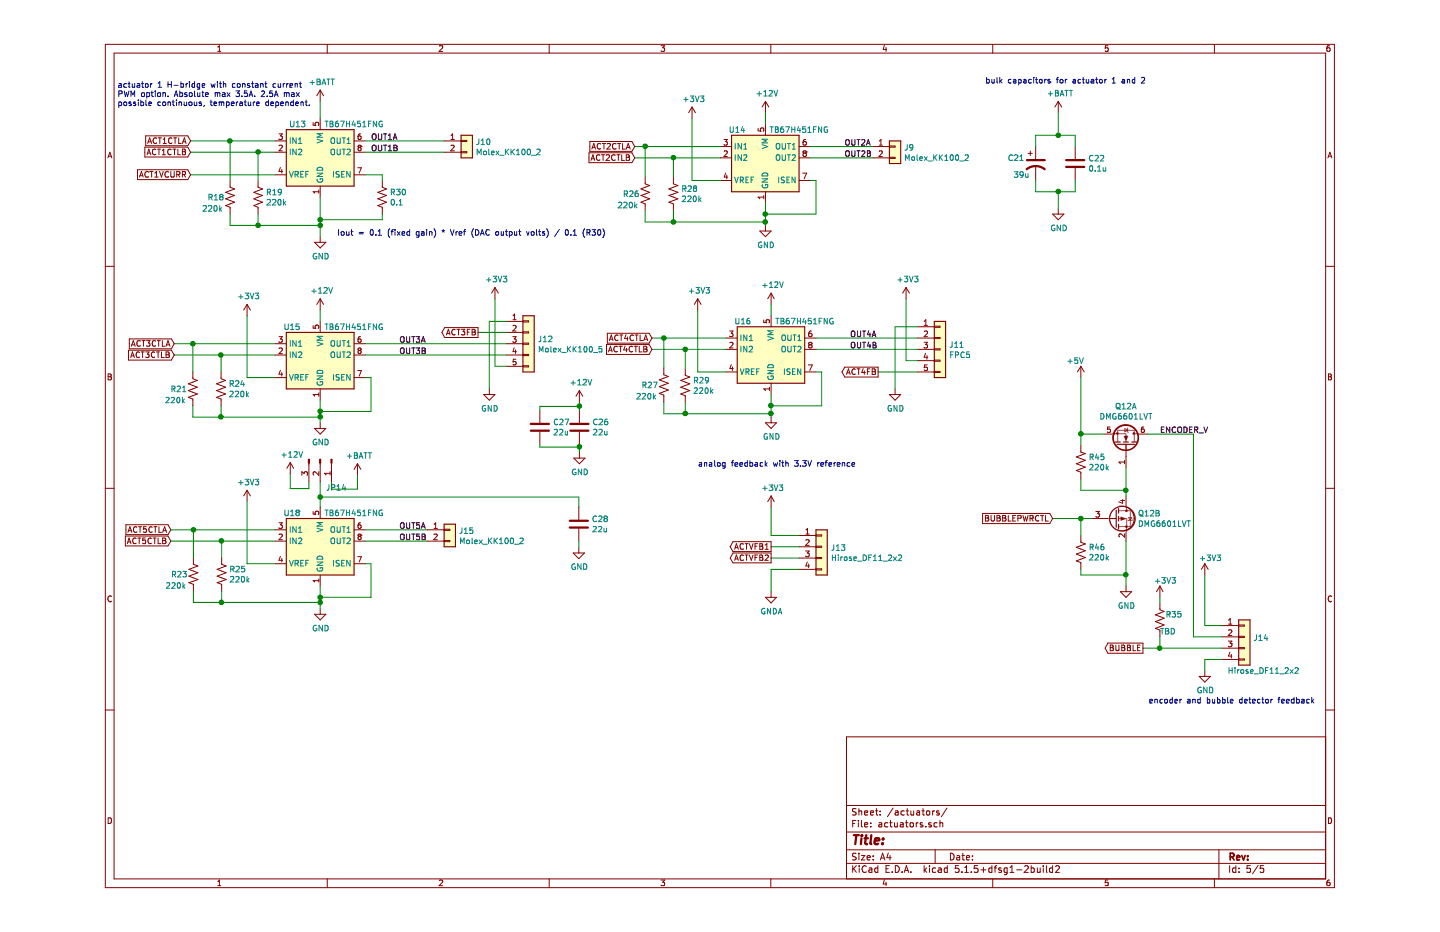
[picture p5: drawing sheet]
EESchema Schematic File Version 4
EELAYER 30 0
EELAYER END
$Descr A4 11693 8268
encoding utf-8
Sheet 5 5
Title ""
Date ""
Rev ""
Comp ""
Comment1 ""
Comment2 ""
Comment3 ""
Comment4 ""
$EndDescr
$Comp
L Driver_Motor:DRV8870DDA U13
U 1 1
P 2300 1350
F 0 "U13" H 2100 1600 50  0000 C CNN
F 1 "TB67H451FNG" H 2600 1600 50  0000 C CNN
F 2 "Package_SO:Texas_HTSOP-8-1EP_3.9x4.9mm_P1.27mm_EP2.95x4.9mm_Mask2.4x3.1mm_ThermalVias" H 2400 1250 50  0001 C CNN
F 3 "https://toshiba.semicon-storage.com/info/docget.jsp?did=68598&prodName=TB67H451FNG" H 2050 1700 50  0001 C CNN
F 4 "264-TB67H451FNGELCT-ND" H 2300 1350 50  0001 C CNN "Digikey"
F 5 "3A, pin compatible with DRV8870 with lower (1uA vs 10uA) quiescent" H 2300 1350 50  0001 C CNN "Rating"
F 6 "TB67H451FNG,EL" H 2300 1350 50  0001 C CNN "Manufacturer pn"
	1    2300 1350
	1    0    0    -1  
$EndComp
Wire Wire Line
	2300 1050 2300 900 
Wire Wire Line
	2300 1750 2300 1950
$Comp
L power:GND #PWR0134
U 1 1
P 2300 2100
F 0 "#PWR0134" H 2300 1850 50  0001 C CNN
F 1 "GND" H 2305 1927 50  0000 C CNN
F 2 "" H 2300 2100 50  0001 C CNN
F 3 "" H 2300 2100 50  0001 C CNN
	1    2300 2100
	1    0    0    -1  
$EndComp
$Comp
L power:+BATT #PWR0135
U 1 1
P 2300 900
F 0 "#PWR0135" H 2300 750 50  0001 C CNN
F 1 "+BATT" H 2315 1073 50  0000 C CNN
F 2 "" H 2300 900 50  0001 C CNN
F 3 "" H 2300 900 50  0001 C CNN
	1    2300 900 
	1    0    0    -1  
$EndComp
Wire Wire Line
	1900 1350 1750 1350
Wire Wire Line
	1150 1550 1900 1550
Text GLabel 1150 1250 0    50   Input ~ 0
ACT1CTLA
Text GLabel 1150 1350 0    50   Input ~ 0
ACT1CTLB
Text GLabel 1150 1550 0    50   Input ~ 0
ACT1VCURR
Wire Wire Line
	2700 1550 2850 1550
Wire Wire Line
	2850 1550 2850 1600
$Comp
L Device:R_US R30
U 1 1
P 2850 1750
F 0 "R30" H 2918 1796 50  0000 L CNN
F 1 "0.1" H 2918 1705 50  0000 L CNN
F 2 "Resistor_SMD:R_2512_6332Metric_Pad1.52x3.35mm_HandSolder" V 2890 1740 50  0001 C CNN
F 3 "~" H 2850 1750 50  0001 C CNN
F 4 "CSRN2512FTR100CT-ND" H 2850 1750 50  0001 C CNN "Digikey"
F 5 "1%, 2W (4A)" H 2850 1750 50  0001 C CNN "Rating"
F 6 "CSRN2512FTR100" H 2850 1750 50  0001 C CNN "Manufacturer pn"
	1    2850 1750
	1    0    0    -1  
$EndComp
Wire Wire Line
	2850 1900 2850 1950
Wire Wire Line
	2850 1950 2300 1950
Connection ~ 2300 1950
Wire Wire Line
	2300 1950 2300 2000
$Comp
L Driver_Motor:DRV8870DDA U14
U 1 1
P 6250 1400
F 0 "U14" H 6000 1650 50  0000 C CNN
F 1 "TB67H451FNG" H 6550 1650 50  0000 C CNN
F 2 "Package_SO:Texas_HTSOP-8-1EP_3.9x4.9mm_P1.27mm_EP2.95x4.9mm_Mask2.4x3.1mm_ThermalVias" H 6350 1300 50  0001 C CNN
F 3 "https://toshiba.semicon-storage.com/info/docget.jsp?did=68598&prodName=TB67H451FNG" H 6000 1750 50  0001 C CNN
F 4 "264-TB67H451FNGELCT-ND" H 6250 1400 50  0001 C CNN "Digikey"
F 5 "3A, pin compatible with DRV8870 with lower (1uA vs 10uA) quiescent" H 6250 1400 50  0001 C CNN "Rating"
F 6 "TB67H451FNG,EL" H 6250 1400 50  0001 C CNN "Manufacturer pn"
	1    6250 1400
	1    0    0    -1  
$EndComp
Wire Wire Line
	6250 1100 6250 1000
Wire Wire Line
	6250 1800 6250 1900
Wire Wire Line
	5850 1400 5435 1400
Wire Wire Line
	5600 1600 5850 1600
Text GLabel 5090 1300 0    50   Input ~ 0
ACT2CTLA
Text GLabel 5090 1400 0    50   Input ~ 0
ACT2CTLB
Wire Wire Line
	6650 1600 6700 1600
Wire Wire Line
	6700 1900 6250 1900
Connection ~ 6250 1900
Wire Wire Line
	6250 1900 6250 1970
Wire Wire Line
	5600 1600 5600 1050
Wire Wire Line
	6700 1600 6700 1900
$Comp
L power:+3V3 #PWR0138
U 1 1
P 5600 1050
F 0 "#PWR0138" H 5600 900 50  0001 C CNN
F 1 "+3V3" H 5615 1223 50  0000 C CNN
F 2 "" H 5600 1050 50  0001 C CNN
F 3 "" H 5600 1050 50  0001 C CNN
	1    5600 1050
	1    0    0    -1  
$EndComp
Wire Wire Line
	5090 1300 5185 1300
$Comp
L Connector_Generic:Conn_01x02 J10
U 1 1
P 3600 1250
F 0 "J10" H 3680 1242 50  0000 L CNN
F 1 "Molex_KK100_2" H 3680 1151 50  0000 L CNN
F 2 "Connector_Molex:Molex_KK-254_AE-6410-02A_1x02_P2.54mm_Vertical" H 3600 1250 50  0001 C CNN
F 3 "~" H 3600 1250 50  0001 C CNN
F 4 "WM13450-ND" H 3600 1250 50  0001 C CNN "Digikey"
F 5 "0022235021" H 3600 1250 50  0001 C CNN "Manufacturer pn"
	1    3600 1250
	1    0    0    -1  
$EndComp
$Comp
L Connector_Generic:Conn_01x04 J13
U 1 1
P 6750 4850
F 0 "J13" H 6830 4842 50  0000 L CNN
F 1 "Hirose_DF11_2x2" H 6830 4751 50  0000 L CNN
F 2 "Connector_Hirose:Hirose_DF11-4DP-2DSA_2x02_P2.00mm_Vertical" H 6750 4850 50  0001 C CNN
F 3 "~" H 6750 4850 50  0001 C CNN
F 4 "H122036-ND" H 6750 4850 50  0001 C CNN "Digikey"
F 5 "DF11-4DP-2DSA(08)" H 6750 4850 50  0001 C CNN "Manufacturer pn"
	1    6750 4850
	1    0    0    -1  
$EndComp
Wire Wire Line
	6550 4750 6300 4750
Wire Wire Line
	6300 4750 6300 4500
Wire Wire Line
	6550 5050 6300 5050
Wire Wire Line
	6300 5050 6300 5250
$Comp
L power:+3V3 #PWR0150
U 1 1
P 6300 4500
F 0 "#PWR0150" H 6300 4350 50  0001 C CNN
F 1 "+3V3" H 6315 4673 50  0000 C CNN
F 2 "" H 6300 4500 50  0001 C CNN
F 3 "" H 6300 4500 50  0001 C CNN
	1    6300 4500
	1    0    0    -1  
$EndComp
$Comp
L power:GNDA #PWR0151
U 1 1
P 6300 5250
F 0 "#PWR0151" H 6300 5000 50  0001 C CNN
F 1 "GNDA" H 6305 5077 50  0000 C CNN
F 2 "" H 6300 5250 50  0001 C CNN
F 3 "" H 6300 5250 50  0001 C CNN
	1    6300 5250
	1    0    0    -1  
$EndComp
Wire Wire Line
	6550 4850 6300 4850
Wire Wire Line
	6550 4950 6300 4950
Text GLabel 6300 4850 0    50   Output ~ 0
ACTVFB1
Text GLabel 6300 4950 0    50   Output ~ 0
ACTVFB2
Wire Wire Line
	10300 5550 10150 5550
Wire Wire Line
	10150 5550 10150 5100
$Comp
L power:GND #PWR0152
U 1 1
P 10150 5950
F 0 "#PWR0152" H 10150 5700 50  0001 C CNN
F 1 "GND" H 10155 5777 50  0000 C CNN
F 2 "" H 10150 5950 50  0001 C CNN
F 3 "" H 10150 5950 50  0001 C CNN
	1    10150 5950
	1    0    0    -1  
$EndComp
$Comp
L power:+3V3 #PWR0153
U 1 1
P 10150 5100
F 0 "#PWR0153" H 10150 4950 50  0001 C CNN
F 1 "+3V3" H 10200 5250 50  0000 C CNN
F 2 "" H 10150 5100 50  0001 C CNN
F 3 "" H 10150 5100 50  0001 C CNN
	1    10150 5100
	1    0    0    -1  
$EndComp
Wire Wire Line
	10300 5650 10050 5650
Wire Wire Line
	10300 5850 10150 5850
Wire Wire Line
	10150 5850 10150 5950
Text GLabel 9600 5750 0    50   Output ~ 0
BUBBLE
Wire Wire Line
	10300 5750 9750 5750
Wire Wire Line
	9750 5750 9750 5650
Connection ~ 9750 5750
Wire Wire Line
	9750 5750 9600 5750
$Comp
L Device:R_US R?
U 1 1
P 9750 5500
AR Path="/5EA4EECB/5EE98CAF" Ref="R?"  Part="1" 
AR Path="/5EC52B81/5EE98CAF" Ref="R35"  Part="1" 
F 0 "R35" H 9800 5550 50  0000 L CNN
F 1 "TBD" H 9750 5400 50  0000 L CNN
F 2 "Resistor_SMD:R_0603_1608Metric_Pad1.05x0.95mm_HandSolder" V 9790 5490 50  0001 C CNN
F 3 "~" H 9750 5500 50  0001 C CNN
	1    9750 5500
	1    0    0    -1  
$EndComp
Text Notes 5650 4150 0    50   ~ 0
analog feedback with 3.3V reference\n
Text Notes 9650 6250 0    50   ~ 0
encoder and bubble detector feedback
Text Notes 500  950  0    50   ~ 0
actuator 1 H-bridge with constant current \nPWM option. Absolute max 3.5A. 2.5A max\npossible continuous, temperature dependent.
Text Label 6950 1300 0    50   ~ 0
OUT2A
Text Label 6950 1400 0    50   ~ 0
OUT2B
Text Label 2750 1250 0    50   ~ 0
OUT1A
Text Label 2750 1350 0    50   ~ 0
OUT1B
Wire Wire Line
	2700 1250 3400 1250
Wire Wire Line
	2700 1350 3400 1350
$Comp
L Device:CP1 C21
U 1 1
P 8650 1450
F 0 "C21" H 8400 1500 50  0000 L CNN
F 1 "39u" H 8450 1350 50  0000 L CNN
F 2 "Capacitor_SMD:CP_Elec_5x5.9" H 8650 1450 50  0001 C CNN
F 3 "~" H 8650 1450 50  0001 C CNN
F 4 "P124997CT-ND" H 8650 1450 50  0001 C CNN "Digikey"
F 5 "EEH-ZK1V390UR‎" H 8650 1450 50  0001 C CNN "Manufacturer pn"
	1    8650 1450
	1    0    0    -1  
$EndComp
$Comp
L Device:C C22
U 1 1
P 9000 1450
F 0 "C22" H 9115 1496 50  0000 L CNN
F 1 "0.1u" H 9115 1405 50  0000 L CNN
F 2 "Capacitor_SMD:C_0603_1608Metric_Pad1.05x0.95mm_HandSolder" H 9038 1300 50  0001 C CNN
F 3 "~" H 9000 1450 50  0001 C CNN
F 4 "490-16477-1-ND" H 9000 1450 50  0001 C CNN "Digikey"
F 5 "GCJ188R71E104KA12D‎" H 9000 1450 50  0001 C CNN "Manufacturer pn"
	1    9000 1450
	1    0    0    -1  
$EndComp
Wire Wire Line
	8650 1300 8650 1200
Wire Wire Line
	8650 1200 8850 1200
Wire Wire Line
	9000 1200 9000 1300
Wire Wire Line
	8650 1600 8650 1700
Wire Wire Line
	8650 1700 8850 1700
Wire Wire Line
	9000 1700 9000 1600
Wire Wire Line
	8850 1200 8850 1000
Connection ~ 8850 1200
Wire Wire Line
	8850 1200 9000 1200
Wire Wire Line
	8850 1700 8850 1850
Connection ~ 8850 1700
Wire Wire Line
	8850 1700 9000 1700
$Comp
L power:GND #PWR0161
U 1 1
P 8850 1850
F 0 "#PWR0161" H 8850 1600 50  0001 C CNN
F 1 "GND" H 8855 1677 50  0000 C CNN
F 2 "" H 8850 1850 50  0001 C CNN
F 3 "" H 8850 1850 50  0001 C CNN
	1    8850 1850
	1    0    0    -1  
$EndComp
$Comp
L power:+BATT #PWR0162
U 1 1
P 8850 1000
F 0 "#PWR0162" H 8850 850 50  0001 C CNN
F 1 "+BATT" H 8865 1173 50  0000 C CNN
F 2 "" H 8850 1000 50  0001 C CNN
F 3 "" H 8850 1000 50  0001 C CNN
	1    8850 1000
	1    0    0    -1  
$EndComp
Wire Wire Line
	1500 1250 1500 1600
Connection ~ 1500 1250
Wire Wire Line
	1500 1250 1150 1250
$Comp
L Device:R_US R?
U 1 1
P 1500 1750
AR Path="/5EA4EECB/5ECA7275" Ref="R?"  Part="1" 
AR Path="/5EC52B81/5ECA7275" Ref="R18"  Part="1" 
F 0 "R18" H 1300 1750 50  0000 L CNN
F 1 "220k" H 1250 1650 50  0000 L CNN
F 2 "Resistor_SMD:R_0603_1608Metric_Pad1.05x0.95mm_HandSolder" V 1540 1740 50  0001 C CNN
F 3 "~" H 1500 1750 50  0001 C CNN
F 4 "P220KGCT-ND" H 1500 1750 50  0001 C CNN "Digikey"
F 5 "5%, 1/10W" H 1500 1750 50  0001 C CNN "Rating"
F 6 "ERJ-3GEYJ224V" H 1500 1750 50  0001 C CNN "Manufacturer pn"
	1    1500 1750
	1    0    0    -1  
$EndComp
$Comp
L Device:R_US R?
U 1 1
P 1750 1750
AR Path="/5EA4EECB/5ECA9BDB" Ref="R?"  Part="1" 
AR Path="/5EC52B81/5ECA9BDB" Ref="R19"  Part="1" 
F 0 "R19" H 1818 1796 50  0000 L CNN
F 1 "220k" H 1818 1705 50  0000 L CNN
F 2 "Resistor_SMD:R_0603_1608Metric_Pad1.05x0.95mm_HandSolder" V 1790 1740 50  0001 C CNN
F 3 "~" H 1750 1750 50  0001 C CNN
F 4 "P220KGCT-ND" H 1750 1750 50  0001 C CNN "Digikey"
F 5 "5%, 1/10W" H 1750 1750 50  0001 C CNN "Rating"
F 6 "ERJ-3GEYJ224V" H 1750 1750 50  0001 C CNN "Manufacturer pn"
	1    1750 1750
	1    0    0    -1  
$EndComp
Wire Wire Line
	1500 1900 1500 2000
Wire Wire Line
	1500 2000 1750 2000
Connection ~ 2300 2000
Wire Wire Line
	2300 2000 2300 2100
Wire Wire Line
	1750 1900 1750 2000
Connection ~ 1750 2000
Wire Wire Line
	1750 2000 2300 2000
Text Notes 8200 750  0    50   ~ 0
bulk capacitors for actuator 1 and 2
Text Notes 2450 2100 0    50   ~ 0
Iout = 0.1 (fixed gain) * Vref (DAC output volts) / 0.1 (R30)
Wire Wire Line
	1500 1250 1900 1250
Wire Wire Line
	1750 1600 1750 1350
Connection ~ 1750 1350
Wire Wire Line
	1750 1350 1150 1350
$Comp
L Transistor_FET:DMC2053UVT Q12
U 2 1
P 9450 4600
F 0 "Q12" H 9555 4646 50  0000 L CNN
F 1 "DMG6601LVT" H 9555 4555 50  0000 L CNN
F 2 "Package_TO_SOT_SMD:TSOT-23-6" H 9400 4125 50  0001 C CNN
F 3 "https://www.diodes.com/assets/Datasheets/DMC2053UVT.pdf" H 9350 4600 50  0001 C CNN
F 4 "‎DMG6601LVT-7DICT-ND‎" H 9450 4600 50  0001 C CNN "Digikey"
	2    9450 4600
	1    0    0    -1  
$EndComp
$Comp
L Transistor_FET:DMC2053UVT Q12
U 1 1
P 9450 3850
F 0 "Q12" V 9692 3850 50  0000 C CNN
F 1 "DMG6601LVT" V 9601 3850 50  0000 C CNN
F 2 "Package_TO_SOT_SMD:TSOT-23-6" H 9400 3375 50  0001 C CNN
F 3 "https://www.diodes.com/assets/Datasheets/DMC2053UVT.pdf" H 9350 3850 50  0001 C CNN
	1    9450 3850
	0    1    -1   0   
$EndComp
Wire Wire Line
	9450 4400 9450 4350
Wire Wire Line
	9250 3850 9050 3850
Wire Wire Line
	9050 3850 9050 3350
$Comp
L Device:R_US R?
U 1 1
P 9050 4100
AR Path="/5EA4EECB/5F02B76D" Ref="R?"  Part="1" 
AR Path="/5EC52B81/5F02B76D" Ref="R45"  Part="1" 
F 0 "R45" H 9118 4146 50  0000 L CNN
F 1 "220k" H 9118 4055 50  0000 L CNN
F 2 "Resistor_SMD:R_0603_1608Metric_Pad1.05x0.95mm_HandSolder" V 9090 4090 50  0001 C CNN
F 3 "~" H 9050 4100 50  0001 C CNN
F 4 "P220KGCT-ND" H 9050 4100 50  0001 C CNN "Digikey"
F 5 "5%, 1/10W" H 9050 4100 50  0001 C CNN "Rating"
F 6 "ERJ-3GEYJ224V" H 9050 4100 50  0001 C CNN "Manufacturer pn"
	1    9050 4100
	1    0    0    -1  
$EndComp
$Comp
L Device:R_US R?
U 1 1
P 9050 4900
AR Path="/5EA4EECB/5F02C020" Ref="R?"  Part="1" 
AR Path="/5EC52B81/5F02C020" Ref="R46"  Part="1" 
F 0 "R46" H 9118 4946 50  0000 L CNN
F 1 "220k" H 9118 4855 50  0000 L CNN
F 2 "Resistor_SMD:R_0603_1608Metric_Pad1.05x0.95mm_HandSolder" V 9090 4890 50  0001 C CNN
F 3 "~" H 9050 4900 50  0001 C CNN
F 4 "P220KGCT-ND" H 9050 4900 50  0001 C CNN "Digikey"
F 5 "5%, 1/10W" H 9050 4900 50  0001 C CNN "Rating"
F 6 "ERJ-3GEYJ224V" H 9050 4900 50  0001 C CNN "Manufacturer pn"
	1    9050 4900
	1    0    0    -1  
$EndComp
Wire Wire Line
	9050 3950 9050 3850
Connection ~ 9050 3850
Wire Wire Line
	9050 4250 9050 4350
Wire Wire Line
	9050 4350 9450 4350
Connection ~ 9450 4350
Wire Wire Line
	9450 4350 9450 4150
Wire Wire Line
	9050 4750 9050 4600
Wire Wire Line
	9050 4600 9150 4600
Connection ~ 9050 4600
Wire Wire Line
	8800 4600 9050 4600
Wire Wire Line
	9050 5050 9050 5100
Wire Wire Line
	9050 5100 9450 5100
Wire Wire Line
	9450 4800 9450 5100
$Comp
L power:GND #PWR?
U 1 1
P 9450 5200
AR Path="/5EA4EECB/5F04EB9F" Ref="#PWR?"  Part="1" 
AR Path="/5EC52B81/5F04EB9F" Ref="#PWR0132"  Part="1" 
F 0 "#PWR0132" H 9450 4950 50  0001 C CNN
F 1 "GND" H 9455 5027 50  0000 C CNN
F 2 "" H 9450 5200 50  0001 C CNN
F 3 "" H 9450 5200 50  0001 C CNN
	1    9450 5200
	1    0    0    -1  
$EndComp
Wire Wire Line
	9450 5200 9450 5100
Connection ~ 9450 5100
$Comp
L power:+5V #PWR0154
U 1 1
P 9050 3350
F 0 "#PWR0154" H 9050 3200 50  0001 C CNN
F 1 "+5V" H 9000 3500 50  0000 C CNN
F 2 "" H 9050 3350 50  0001 C CNN
F 3 "" H 9050 3350 50  0001 C CNN
	1    9050 3350
	1    0    0    -1  
$EndComp
Wire Wire Line
	10050 3850 10050 5650
Wire Wire Line
	9650 3850 10050 3850
Text GLabel 8800 4600 0    50   Input ~ 0
BUBBLEPWRCTL
Text Label 9750 3850 0    50   ~ 0
ENCODER_V
$Comp
L power:GND #PWR0136
U 1 1
P 6250 2000
F 0 "#PWR0136" H 6250 1750 50  0001 C CNN
F 1 "GND" H 6255 1827 50  0000 C CNN
F 2 "" H 6250 2000 50  0001 C CNN
F 3 "" H 6250 2000 50  0001 C CNN
	1    6250 2000
	1    0    0    -1  
$EndComp
Wire Wire Line
	6650 1300 7200 1300
Wire Wire Line
	6650 1400 7200 1400
$Comp
L Driver_Motor:DRV8870DDA U15
U 1 1
P 2300 3150
F 0 "U15" H 2050 3400 50  0000 C CNN
F 1 "TB67H451FNG" H 2600 3400 50  0000 C CNN
F 2 "Package_SO:Texas_HTSOP-8-1EP_3.9x4.9mm_P1.27mm_EP2.95x4.9mm_Mask2.4x3.1mm_ThermalVias" H 2400 3050 50  0001 C CNN
F 3 "https://toshiba.semicon-storage.com/info/docget.jsp?did=68598&prodName=TB67H451FNG" H 2050 3500 50  0001 C CNN
F 4 "264-TB67H451FNGELCT-ND" H 2300 3150 50  0001 C CNN "Digikey"
F 5 "3A, pin compatible with DRV8870 with lower (1uA vs 10uA) quiescent" H 2300 3150 50  0001 C CNN "Rating"
F 6 "TB67H451FNG,EL" H 2300 3150 50  0001 C CNN "Manufacturer pn"
	1    2300 3150
	1    0    0    -1  
$EndComp
Wire Wire Line
	2300 2850 2300 2750
Wire Wire Line
	2300 3550 2300 3650
Wire Wire Line
	1900 3150 1420 3150
Wire Wire Line
	1650 3350 1900 3350
Text GLabel 1005 3050 0    50   Input ~ 0
ACT3CTLA
Text GLabel 1005 3150 0    50   Input ~ 0
ACT3CTLB
Wire Wire Line
	2700 3350 2750 3350
Wire Wire Line
	2750 3650 2300 3650
Connection ~ 2300 3650
Wire Wire Line
	2300 3650 2300 3700
Wire Wire Line
	1650 3350 1650 2800
Wire Wire Line
	2750 3350 2750 3650
$Comp
L power:+3V3 #PWR0129
U 1 1
P 1650 2800
F 0 "#PWR0129" H 1650 2650 50  0001 C CNN
F 1 "+3V3" H 1665 2973 50  0000 C CNN
F 2 "" H 1650 2800 50  0001 C CNN
F 3 "" H 1650 2800 50  0001 C CNN
	1    1650 2800
	1    0    0    -1  
$EndComp
Wire Wire Line
	1005 3050 1170 3050
Text Label 3000 3050 0    50   ~ 0
OUT3A
Text Label 3000 3150 0    50   ~ 0
OUT3B
$Comp
L power:GND #PWR0140
U 1 1
P 2300 3750
F 0 "#PWR0140" H 2300 3500 50  0001 C CNN
F 1 "GND" H 2305 3577 50  0000 C CNN
F 2 "" H 2300 3750 50  0001 C CNN
F 3 "" H 2300 3750 50  0001 C CNN
	1    2300 3750
	1    0    0    -1  
$EndComp
Wire Wire Line
	2700 3050 3950 3050
Wire Wire Line
	2700 3150 3950 3150
$Comp
L power:+3V3 #PWR0155
U 1 1
P 9750 5300
F 0 "#PWR0155" H 9750 5150 50  0001 C CNN
F 1 "+3V3" H 9800 5450 50  0000 C CNN
F 2 "" H 9750 5300 50  0001 C CNN
F 3 "" H 9750 5300 50  0001 C CNN
	1    9750 5300
	1    0    0    -1  
$EndComp
$Comp
L Driver_Motor:DRV8870DDA U16
U 1 1
P 6300 3100
F 0 "U16" H 6050 3350 50  0000 C CNN
F 1 "TB67H451FNG" H 6600 3350 50  0000 C CNN
F 2 "Package_SO:Texas_HTSOP-8-1EP_3.9x4.9mm_P1.27mm_EP2.95x4.9mm_Mask2.4x3.1mm_ThermalVias" H 6400 3000 50  0001 C CNN
F 3 "https://toshiba.semicon-storage.com/info/docget.jsp?did=68598&prodName=TB67H451FNG" H 6050 3450 50  0001 C CNN
F 4 "264-TB67H451FNGELCT-ND" H 6300 3100 50  0001 C CNN "Digikey"
F 5 "3A, pin compatible with DRV8870 with lower (1uA vs 10uA) quiescent" H 6300 3100 50  0001 C CNN "Rating"
F 6 "TB67H451FNG,EL" H 6300 3100 50  0001 C CNN "Manufacturer pn"
	1    6300 3100
	1    0    0    -1  
$EndComp
Wire Wire Line
	6300 2800 6300 2700
Wire Wire Line
	6300 3500 6300 3600
Wire Wire Line
	5650 3300 5900 3300
Text GLabel 5245 3000 0    50   Input ~ 0
ACT4CTLA
Text GLabel 5245 3100 0    50   Input ~ 0
ACT4CTLB
Wire Wire Line
	6700 3300 6750 3300
Wire Wire Line
	6750 3600 6300 3600
Connection ~ 6300 3600
Wire Wire Line
	6300 3600 6300 3670
Wire Wire Line
	5650 3300 5650 2750
Wire Wire Line
	6750 3300 6750 3600
$Comp
L power:+3V3 #PWR0142
U 1 1
P 5650 2750
F 0 "#PWR0142" H 5650 2600 50  0001 C CNN
F 1 "+3V3" H 5665 2923 50  0000 C CNN
F 2 "" H 5650 2750 50  0001 C CNN
F 3 "" H 5650 2750 50  0001 C CNN
	1    5650 2750
	1    0    0    -1  
$EndComp
Wire Wire Line
	5245 3000 5350 3000
Text Label 7000 3000 0    50   ~ 0
OUT4A
Text Label 7000 3100 0    50   ~ 0
OUT4B
$Comp
L power:GND #PWR0146
U 1 1
P 6300 3700
F 0 "#PWR0146" H 6300 3450 50  0001 C CNN
F 1 "GND" H 6305 3527 50  0000 C CNN
F 2 "" H 6300 3700 50  0001 C CNN
F 3 "" H 6300 3700 50  0001 C CNN
	1    6300 3700
	1    0    0    -1  
$EndComp
Wire Wire Line
	6700 3000 7600 3000
Wire Wire Line
	6700 3100 7600 3100
$Comp
L Connector_Generic:Conn_01x02 J9
U 1 1
P 7400 1300
F 0 "J9" H 7480 1292 50  0000 L CNN
F 1 "Molex_KK100_2" H 7480 1201 50  0000 L CNN
F 2 "Connector_Molex:Molex_KK-254_AE-6410-02A_1x02_P2.54mm_Vertical" H 7400 1300 50  0001 C CNN
F 3 "~" H 7400 1300 50  0001 C CNN
F 4 "WM13450-ND" H 7400 1300 50  0001 C CNN "Digikey"
F 5 "0022235021" H 7400 1300 50  0001 C CNN "Manufacturer pn"
	1    7400 1300
	1    0    0    -1  
$EndComp
$Comp
L Connector_Generic:Conn_01x05 J12
U 1 1
P 4150 3050
F 0 "J12" H 4230 3092 50  0000 L CNN
F 1 "Molex_KK100_5" H 4230 3001 50  0000 L CNN
F 2 "Connector_Molex:Molex_KK-254_AE-6410-05A_1x05_P2.54mm_Vertical" H 4150 3050 50  0001 C CNN
F 3 "~" H 4150 3050 50  0001 C CNN
	1    4150 3050
	1    0    0    -1  
$EndComp
Wire Wire Line
	3950 2950 3700 2950
Text GLabel 3700 2950 0    50   Output ~ 0
ACT3FB
Wire Wire Line
	3950 2850 3800 2850
Wire Wire Line
	3800 2850 3800 3450
Wire Wire Line
	3950 3250 3850 3250
Wire Wire Line
	3850 3250 3850 2650
$Comp
L power:+3V3 #PWR0139
U 1 1
P 3850 2650
F 0 "#PWR0139" H 3850 2500 50  0001 C CNN
F 1 "+3V3" H 3865 2823 50  0000 C CNN
F 2 "" H 3850 2650 50  0001 C CNN
F 3 "" H 3850 2650 50  0001 C CNN
	1    3850 2650
	1    0    0    -1  
$EndComp
$Comp
L power:GND #PWR0143
U 1 1
P 3800 3450
F 0 "#PWR0143" H 3800 3200 50  0001 C CNN
F 1 "GND" H 3805 3277 50  0000 C CNN
F 2 "" H 3800 3450 50  0001 C CNN
F 3 "" H 3800 3450 50  0001 C CNN
	1    3800 3450
	1    0    0    -1  
$EndComp
$Comp
L Connector_Generic:Conn_01x05 J11
U 1 1
P 7800 3100
F 0 "J11" H 7880 3142 50  0000 L CNN
F 1 "FPC5" H 7880 3051 50  0000 L CNN
F 2 "Connector_FFC-FPC:Molex_200528-0050_1x05-1MP_P1.00mm_Horizontal" H 7800 3100 50  0001 C CNN
F 3 "~" H 7800 3100 50  0001 C CNN
	1    7800 3100
	1    0    0    -1  
$EndComp
Wire Wire Line
	7600 3200 7500 3200
Wire Wire Line
	7500 3200 7500 2650
Wire Wire Line
	7600 2900 7400 2900
Wire Wire Line
	7400 2900 7400 3450
Wire Wire Line
	7600 3300 7250 3300
Text GLabel 7250 3300 0    50   Output ~ 0
ACT4FB
$Comp
L power:GND #PWR0147
U 1 1
P 7400 3450
F 0 "#PWR0147" H 7400 3200 50  0001 C CNN
F 1 "GND" H 7405 3277 50  0000 C CNN
F 2 "" H 7400 3450 50  0001 C CNN
F 3 "" H 7400 3450 50  0001 C CNN
	1    7400 3450
	1    0    0    -1  
$EndComp
$Comp
L power:+3V3 #PWR0148
U 1 1
P 7500 2650
F 0 "#PWR0148" H 7500 2500 50  0001 C CNN
F 1 "+3V3" H 7515 2823 50  0000 C CNN
F 2 "" H 7500 2650 50  0001 C CNN
F 3 "" H 7500 2650 50  0001 C CNN
	1    7500 2650
	1    0    0    -1  
$EndComp
$Comp
L Connector_Generic:Conn_01x04 J14
U 1 1
P 10500 5650
F 0 "J14" H 10580 5642 50  0000 L CNN
F 1 "Hirose_DF11_2x2" H 10350 5350 50  0000 L CNN
F 2 "Connector_Hirose:Hirose_DF11-4DP-2DSA_2x02_P2.00mm_Vertical" H 10500 5650 50  0001 C CNN
F 3 "~" H 10500 5650 50  0001 C CNN
F 4 "H122036-ND" H 10500 5650 50  0001 C CNN "Digikey"
F 5 "DF11-4DP-2DSA(08)" H 10500 5650 50  0001 C CNN "Manufacturer pn"
	1    10500 5650
	1    0    0    -1  
$EndComp
Wire Wire Line
	9750 5300 9750 5350
$Comp
L power:+12V #PWR0128
U 1 1
P 6300 2700
F 0 "#PWR0128" H 6300 2550 50  0001 C CNN
F 1 "+12V" H 6315 2873 50  0000 C CNN
F 2 "" H 6300 2700 50  0001 C CNN
F 3 "" H 6300 2700 50  0001 C CNN
	1    6300 2700
	1    0    0    -1  
$EndComp
$Comp
L power:+12V #PWR0141
U 1 1
P 2300 2750
F 0 "#PWR0141" H 2300 2600 50  0001 C CNN
F 1 "+12V" H 2315 2923 50  0000 C CNN
F 2 "" H 2300 2750 50  0001 C CNN
F 3 "" H 2300 2750 50  0001 C CNN
	1    2300 2750
	1    0    0    -1  
$EndComp
$Comp
L Driver_Motor:DRV8870DDA U18
U 1 1
P 2300 4800
F 0 "U18" H 2050 5050 50  0000 C CNN
F 1 "TB67H451FNG" H 2600 5050 50  0000 C CNN
F 2 "Package_SO:Texas_HTSOP-8-1EP_3.9x4.9mm_P1.27mm_EP2.95x4.9mm_Mask2.4x3.1mm_ThermalVias" H 2400 4700 50  0001 C CNN
F 3 "https://toshiba.semicon-storage.com/info/docget.jsp?did=68598&prodName=TB67H451FNG" H 2050 5150 50  0001 C CNN
F 4 "264-TB67H451FNGELCT-ND" H 2300 4800 50  0001 C CNN "Digikey"
F 5 "3A, pin compatible with DRV8870 with lower (1uA vs 10uA) quiescent" H 2300 4800 50  0001 C CNN "Rating"
F 6 "TB67H451FNG,EL" H 2300 4800 50  0001 C CNN "Manufacturer pn"
	1    2300 4800
	1    0    0    -1  
$EndComp
Wire Wire Line
	2300 5200 2300 5300
Wire Wire Line
	1900 4800 1425 4800
Wire Wire Line
	1650 5000 1900 5000
Text GLabel 975  4700 0    50   Input ~ 0
ACT5CTLA
Text GLabel 975  4800 0    50   Input ~ 0
ACT5CTLB
Wire Wire Line
	2700 5000 2750 5000
Wire Wire Line
	2750 5300 2300 5300
Connection ~ 2300 5300
Wire Wire Line
	2300 5300 2300 5345
Wire Wire Line
	1650 5000 1650 4450
Wire Wire Line
	2750 5000 2750 5300
$Comp
L power:+3V3 #PWR0127
U 1 1
P 1650 4450
F 0 "#PWR0127" H 1650 4300 50  0001 C CNN
F 1 "+3V3" H 1665 4623 50  0000 C CNN
F 2 "" H 1650 4450 50  0001 C CNN
F 3 "" H 1650 4450 50  0001 C CNN
	1    1650 4450
	1    0    0    -1  
$EndComp
Wire Wire Line
	975  4700 1175 4700
Text Label 3000 4700 0    50   ~ 0
OUT5A
Text Label 3000 4800 0    50   ~ 0
OUT5B
$Comp
L power:GND #PWR0144
U 1 1
P 2300 5400
F 0 "#PWR0144" H 2300 5150 50  0001 C CNN
F 1 "GND" H 2305 5227 50  0000 C CNN
F 2 "" H 2300 5400 50  0001 C CNN
F 3 "" H 2300 5400 50  0001 C CNN
	1    2300 5400
	1    0    0    -1  
$EndComp
Wire Wire Line
	2700 4700 3250 4700
Wire Wire Line
	2700 4800 3250 4800
$Comp
L Connector_Generic:Conn_01x02 J15
U 1 1
P 3450 4700
F 0 "J15" H 3530 4692 50  0000 L CNN
F 1 "Molex_KK100_2" H 3530 4601 50  0000 L CNN
F 2 "Connector_Molex:Molex_KK-254_AE-6410-02A_1x02_P2.54mm_Vertical" H 3450 4700 50  0001 C CNN
F 3 "~" H 3450 4700 50  0001 C CNN
F 4 "WM13450-ND" H 3450 4700 50  0001 C CNN "Digikey"
F 5 "0022235021" H 3450 4700 50  0001 C CNN "Manufacturer pn"
	1    3450 4700
	1    0    0    -1  
$EndComp
$Comp
L power:+12V #PWR0145
U 1 1
P 2035 4205
F 0 "#PWR0145" H 2035 4055 50  0001 C CNN
F 1 "+12V" H 2050 4378 50  0000 C CNN
F 2 "" H 2035 4205 50  0001 C CNN
F 3 "" H 2035 4205 50  0001 C CNN
	1    2035 4205
	1    0    0    -1  
$EndComp
$Comp
L Device:R_US R?
U 1 1
P 5185 1720
AR Path="/5EA4EECB/5FAB871A" Ref="R?"  Part="1" 
AR Path="/5EC52B81/5FAB871A" Ref="R26"  Part="1" 
F 0 "R26" H 4985 1720 50  0000 L CNN
F 1 "220k" H 4935 1620 50  0000 L CNN
F 2 "Resistor_SMD:R_0603_1608Metric_Pad1.05x0.95mm_HandSolder" V 5225 1710 50  0001 C CNN
F 3 "~" H 5185 1720 50  0001 C CNN
F 4 "P220KGCT-ND" H 5185 1720 50  0001 C CNN "Digikey"
F 5 "5%, 1/10W" H 5185 1720 50  0001 C CNN "Rating"
F 6 "ERJ-3GEYJ224V" H 5185 1720 50  0001 C CNN "Manufacturer pn"
	1    5185 1720
	1    0    0    -1  
$EndComp
$Comp
L Device:R_US R?
U 1 1
P 5435 1720
AR Path="/5EA4EECB/5FAB8723" Ref="R?"  Part="1" 
AR Path="/5EC52B81/5FAB8723" Ref="R28"  Part="1" 
F 0 "R28" H 5503 1766 50  0000 L CNN
F 1 "220k" H 5503 1675 50  0000 L CNN
F 2 "Resistor_SMD:R_0603_1608Metric_Pad1.05x0.95mm_HandSolder" V 5475 1710 50  0001 C CNN
F 3 "~" H 5435 1720 50  0001 C CNN
F 4 "P220KGCT-ND" H 5435 1720 50  0001 C CNN "Digikey"
F 5 "5%, 1/10W" H 5435 1720 50  0001 C CNN "Rating"
F 6 "ERJ-3GEYJ224V" H 5435 1720 50  0001 C CNN "Manufacturer pn"
	1    5435 1720
	1    0    0    -1  
$EndComp
Wire Wire Line
	5185 1870 5185 1970
Wire Wire Line
	5185 1970 5435 1970
Wire Wire Line
	5435 1870 5435 1970
Connection ~ 5435 1970
Wire Wire Line
	5185 1570 5185 1300
Connection ~ 5185 1300
Wire Wire Line
	5185 1300 5850 1300
Wire Wire Line
	5435 1570 5435 1400
Connection ~ 5435 1400
Wire Wire Line
	5435 1400 5090 1400
Wire Wire Line
	5435 1970 6250 1970
Connection ~ 6250 1970
Wire Wire Line
	6250 1970 6250 2000
$Comp
L Device:R_US R?
U 1 1
P 5350 3415
AR Path="/5EA4EECB/5FACE2B5" Ref="R?"  Part="1" 
AR Path="/5EC52B81/5FACE2B5" Ref="R27"  Part="1" 
F 0 "R27" H 5150 3415 50  0000 L CNN
F 1 "220k" H 5100 3315 50  0000 L CNN
F 2 "Resistor_SMD:R_0603_1608Metric_Pad1.05x0.95mm_HandSolder" V 5390 3405 50  0001 C CNN
F 3 "~" H 5350 3415 50  0001 C CNN
F 4 "P220KGCT-ND" H 5350 3415 50  0001 C CNN "Digikey"
F 5 "5%, 1/10W" H 5350 3415 50  0001 C CNN "Rating"
F 6 "ERJ-3GEYJ224V" H 5350 3415 50  0001 C CNN "Manufacturer pn"
	1    5350 3415
	1    0    0    -1  
$EndComp
$Comp
L Device:R_US R?
U 1 1
P 5540 3420
AR Path="/5EA4EECB/5FACE2BE" Ref="R?"  Part="1" 
AR Path="/5EC52B81/5FACE2BE" Ref="R29"  Part="1" 
F 0 "R29" H 5608 3466 50  0000 L CNN
F 1 "220k" H 5608 3375 50  0000 L CNN
F 2 "Resistor_SMD:R_0603_1608Metric_Pad1.05x0.95mm_HandSolder" V 5580 3410 50  0001 C CNN
F 3 "~" H 5540 3420 50  0001 C CNN
F 4 "P220KGCT-ND" H 5540 3420 50  0001 C CNN "Digikey"
F 5 "5%, 1/10W" H 5540 3420 50  0001 C CNN "Rating"
F 6 "ERJ-3GEYJ224V" H 5540 3420 50  0001 C CNN "Manufacturer pn"
	1    5540 3420
	1    0    0    -1  
$EndComp
Wire Wire Line
	5350 3565 5350 3670
Wire Wire Line
	5350 3670 5540 3670
Wire Wire Line
	5540 3570 5540 3670
Connection ~ 5540 3670
Wire Wire Line
	5350 3265 5350 3000
Connection ~ 5350 3000
Wire Wire Line
	5540 3670 6300 3670
Connection ~ 6300 3670
Wire Wire Line
	6300 3670 6300 3700
$Comp
L Device:R_US R?
U 1 1
P 1175 5095
AR Path="/5EA4EECB/5FAE6FC2" Ref="R?"  Part="1" 
AR Path="/5EC52B81/5FAE6FC2" Ref="R23"  Part="1" 
F 0 "R23" H 975 5095 50  0000 L CNN
F 1 "220k" H 925 4995 50  0000 L CNN
F 2 "Resistor_SMD:R_0603_1608Metric_Pad1.05x0.95mm_HandSolder" V 1215 5085 50  0001 C CNN
F 3 "~" H 1175 5095 50  0001 C CNN
F 4 "P220KGCT-ND" H 1175 5095 50  0001 C CNN "Digikey"
F 5 "5%, 1/10W" H 1175 5095 50  0001 C CNN "Rating"
F 6 "ERJ-3GEYJ224V" H 1175 5095 50  0001 C CNN "Manufacturer pn"
	1    1175 5095
	1    0    0    -1  
$EndComp
$Comp
L Device:R_US R?
U 1 1
P 1425 5095
AR Path="/5EA4EECB/5FAE6FCB" Ref="R?"  Part="1" 
AR Path="/5EC52B81/5FAE6FCB" Ref="R25"  Part="1" 
F 0 "R25" H 1493 5141 50  0000 L CNN
F 1 "220k" H 1493 5050 50  0000 L CNN
F 2 "Resistor_SMD:R_0603_1608Metric_Pad1.05x0.95mm_HandSolder" V 1465 5085 50  0001 C CNN
F 3 "~" H 1425 5095 50  0001 C CNN
F 4 "P220KGCT-ND" H 1425 5095 50  0001 C CNN "Digikey"
F 5 "5%, 1/10W" H 1425 5095 50  0001 C CNN "Rating"
F 6 "ERJ-3GEYJ224V" H 1425 5095 50  0001 C CNN "Manufacturer pn"
	1    1425 5095
	1    0    0    -1  
$EndComp
Wire Wire Line
	1175 5245 1175 5345
Wire Wire Line
	1175 5345 1425 5345
Wire Wire Line
	1425 5245 1425 5345
Connection ~ 1425 5345
Wire Wire Line
	1425 5345 2300 5345
Connection ~ 2300 5345
Wire Wire Line
	2300 5345 2300 5400
Wire Wire Line
	1175 4945 1175 4700
Connection ~ 1175 4700
$Comp
L Device:R_US R?
U 1 1
P 1170 3450
AR Path="/5EA4EECB/5FB00BD4" Ref="R?"  Part="1" 
AR Path="/5EC52B81/5FB00BD4" Ref="R21"  Part="1" 
F 0 "R21" H 970 3450 50  0000 L CNN
F 1 "220k" H 920 3350 50  0000 L CNN
F 2 "Resistor_SMD:R_0603_1608Metric_Pad1.05x0.95mm_HandSolder" V 1210 3440 50  0001 C CNN
F 3 "~" H 1170 3450 50  0001 C CNN
F 4 "P220KGCT-ND" H 1170 3450 50  0001 C CNN "Digikey"
F 5 "5%, 1/10W" H 1170 3450 50  0001 C CNN "Rating"
F 6 "ERJ-3GEYJ224V" H 1170 3450 50  0001 C CNN "Manufacturer pn"
	1    1170 3450
	1    0    0    -1  
$EndComp
$Comp
L Device:R_US R?
U 1 1
P 1420 3450
AR Path="/5EA4EECB/5FB00BDD" Ref="R?"  Part="1" 
AR Path="/5EC52B81/5FB00BDD" Ref="R24"  Part="1" 
F 0 "R24" H 1488 3496 50  0000 L CNN
F 1 "220k" H 1488 3405 50  0000 L CNN
F 2 "Resistor_SMD:R_0603_1608Metric_Pad1.05x0.95mm_HandSolder" V 1460 3440 50  0001 C CNN
F 3 "~" H 1420 3450 50  0001 C CNN
F 4 "P220KGCT-ND" H 1420 3450 50  0001 C CNN "Digikey"
F 5 "5%, 1/10W" H 1420 3450 50  0001 C CNN "Rating"
F 6 "ERJ-3GEYJ224V" H 1420 3450 50  0001 C CNN "Manufacturer pn"
	1    1420 3450
	1    0    0    -1  
$EndComp
Wire Wire Line
	1170 3600 1170 3700
Wire Wire Line
	1170 3700 1420 3700
Wire Wire Line
	1420 3600 1420 3700
Connection ~ 1420 3700
Wire Wire Line
	1420 3700 2300 3700
Connection ~ 2300 3700
Wire Wire Line
	2300 3700 2300 3750
Wire Wire Line
	1170 3300 1170 3050
Connection ~ 1170 3050
Wire Wire Line
	1170 3050 1900 3050
Wire Wire Line
	1420 3300 1420 3150
Connection ~ 1420 3150
Wire Wire Line
	1420 3150 1005 3150
Wire Wire Line
	5350 3000 5900 3000
Wire Wire Line
	5540 3270 5540 3100
Wire Wire Line
	5245 3100 5540 3100
Connection ~ 5540 3100
Wire Wire Line
	5540 3100 5900 3100
Wire Wire Line
	1175 4700 1900 4700
Wire Wire Line
	1425 4945 1425 4800
Connection ~ 1425 4800
Wire Wire Line
	1425 4800 975  4800
$Comp
L power:+12V #PWR0137
U 1 1
P 6250 1000
F 0 "#PWR0137" H 6250 850 50  0001 C CNN
F 1 "+12V" H 6265 1173 50  0000 C CNN
F 2 "" H 6250 1000 50  0001 C CNN
F 3 "" H 6250 1000 50  0001 C CNN
	1    6250 1000
	1    0    0    -1  
$EndComp
$Comp
L power:+BATT #PWR0173
U 1 1
P 2630 4215
F 0 "#PWR0173" H 2630 4065 50  0001 C CNN
F 1 "+BATT" H 2645 4388 50  0000 C CNN
F 2 "" H 2630 4215 50  0001 C CNN
F 3 "" H 2630 4215 50  0001 C CNN
	1    2630 4215
	1    0    0    -1  
$EndComp
$Comp
L Connector:Conn_01x03_Male JP?
U 1 1
P 2300 4075
AR Path="/5EA4EECB/5FBA817F" Ref="JP?"  Part="1" 
AR Path="/5EC52B81/5FBA817F" Ref="JP14"  Part="1" 
F 0 "JP14" V 2550 4125 50  0000 L CNN
F 1 "PinHead_2.54mm_3" H 2408 4265 50  0001 C CNN
F 2 "Connector_PinHeader_2.54mm:PinHeader_1x03_P2.54mm_Vertical" H 2300 4075 50  0001 C CNN
F 3 "~" H 2300 4075 50  0001 C CNN
	1    2300 4075
	0    1    1    0   
$EndComp
Wire Wire Line
	2300 4275 2300 4410
Wire Wire Line
	2035 4205 2035 4335
Wire Wire Line
	2035 4335 2200 4335
Wire Wire Line
	2200 4335 2200 4275
Wire Wire Line
	2400 4275 2400 4340
Wire Wire Line
	2400 4340 2630 4340
Wire Wire Line
	2630 4340 2630 4215
$Comp
L Device:C C?
U 1 1
P 4600 3790
AR Path="/5EB2DABF/5FC0DD51" Ref="C?"  Part="1" 
AR Path="/5EC52B81/5FC0DD51" Ref="C26"  Part="1" 
F 0 "C26" H 4715 3836 50  0000 L CNN
F 1 "22u" H 4715 3745 50  0000 L CNN
F 2 "Capacitor_SMD:C_1210_3225Metric_Pad1.42x2.65mm_HandSolder" H 4638 3640 50  0001 C CNN
F 3 "~" H 4600 3790 50  0001 C CNN
F 4 "25V" H 4600 3790 50  0001 C CNN "Rating"
	1    4600 3790
	1    0    0    -1  
$EndComp
Wire Wire Line
	4600 4015 4600 3965
$Comp
L power:+12V #PWR0174
U 1 1
P 4600 3565
F 0 "#PWR0174" H 4600 3415 50  0001 C CNN
F 1 "+12V" H 4615 3738 50  0000 C CNN
F 2 "" H 4600 3565 50  0001 C CNN
F 3 "" H 4600 3565 50  0001 C CNN
	1    4600 3565
	1    0    0    -1  
$EndComp
Wire Wire Line
	4600 3640 4600 3605
$Comp
L power:GND #PWR0175
U 1 1
P 4600 4015
F 0 "#PWR0175" H 4600 3765 50  0001 C CNN
F 1 "GND" H 4605 3842 50  0000 C CNN
F 2 "" H 4600 4015 50  0001 C CNN
F 3 "" H 4600 4015 50  0001 C CNN
	1    4600 4015
	1    0    0    -1  
$EndComp
$Comp
L Device:C C?
U 1 1
P 4250 3790
AR Path="/5EB2DABF/5FC38FB6" Ref="C?"  Part="1" 
AR Path="/5EC52B81/5FC38FB6" Ref="C27"  Part="1" 
F 0 "C27" H 4365 3836 50  0000 L CNN
F 1 "22u" H 4365 3745 50  0000 L CNN
F 2 "Capacitor_SMD:C_1210_3225Metric_Pad1.42x2.65mm_HandSolder" H 4288 3640 50  0001 C CNN
F 3 "~" H 4250 3790 50  0001 C CNN
F 4 "25V" H 4250 3790 50  0001 C CNN "Rating"
	1    4250 3790
	1    0    0    -1  
$EndComp
Wire Wire Line
	4250 3965 4250 3940
Wire Wire Line
	4250 3640 4250 3605
Wire Wire Line
	4250 3605 4600 3605
Connection ~ 4600 3605
Wire Wire Line
	4600 3605 4600 3565
Wire Wire Line
	4250 3965 4600 3965
Connection ~ 4600 3965
Wire Wire Line
	4600 3965 4600 3940
$Comp
L Device:C C?
U 1 1
P 4595 4650
AR Path="/5EB2DABF/5FC5E784" Ref="C?"  Part="1" 
AR Path="/5EC52B81/5FC5E784" Ref="C28"  Part="1" 
F 0 "C28" H 4710 4696 50  0000 L CNN
F 1 "22u" H 4710 4605 50  0000 L CNN
F 2 "Capacitor_SMD:C_1210_3225Metric_Pad1.42x2.65mm_HandSolder" H 4633 4500 50  0001 C CNN
F 3 "~" H 4595 4650 50  0001 C CNN
F 4 "25V" H 4595 4650 50  0001 C CNN "Rating"
	1    4595 4650
	1    0    0    -1  
$EndComp
Wire Wire Line
	2300 4410 4595 4410
Wire Wire Line
	4595 4410 4595 4500
Connection ~ 2300 4410
Wire Wire Line
	2300 4410 2300 4500
$Comp
L power:GND #PWR0176
U 1 1
P 4595 4855
F 0 "#PWR0176" H 4595 4605 50  0001 C CNN
F 1 "GND" H 4600 4682 50  0000 C CNN
F 2 "" H 4595 4855 50  0001 C CNN
F 3 "" H 4595 4855 50  0001 C CNN
	1    4595 4855
	1    0    0    -1  
$EndComp
Wire Wire Line
	4595 4800 4595 4855
$EndSCHEMATC
